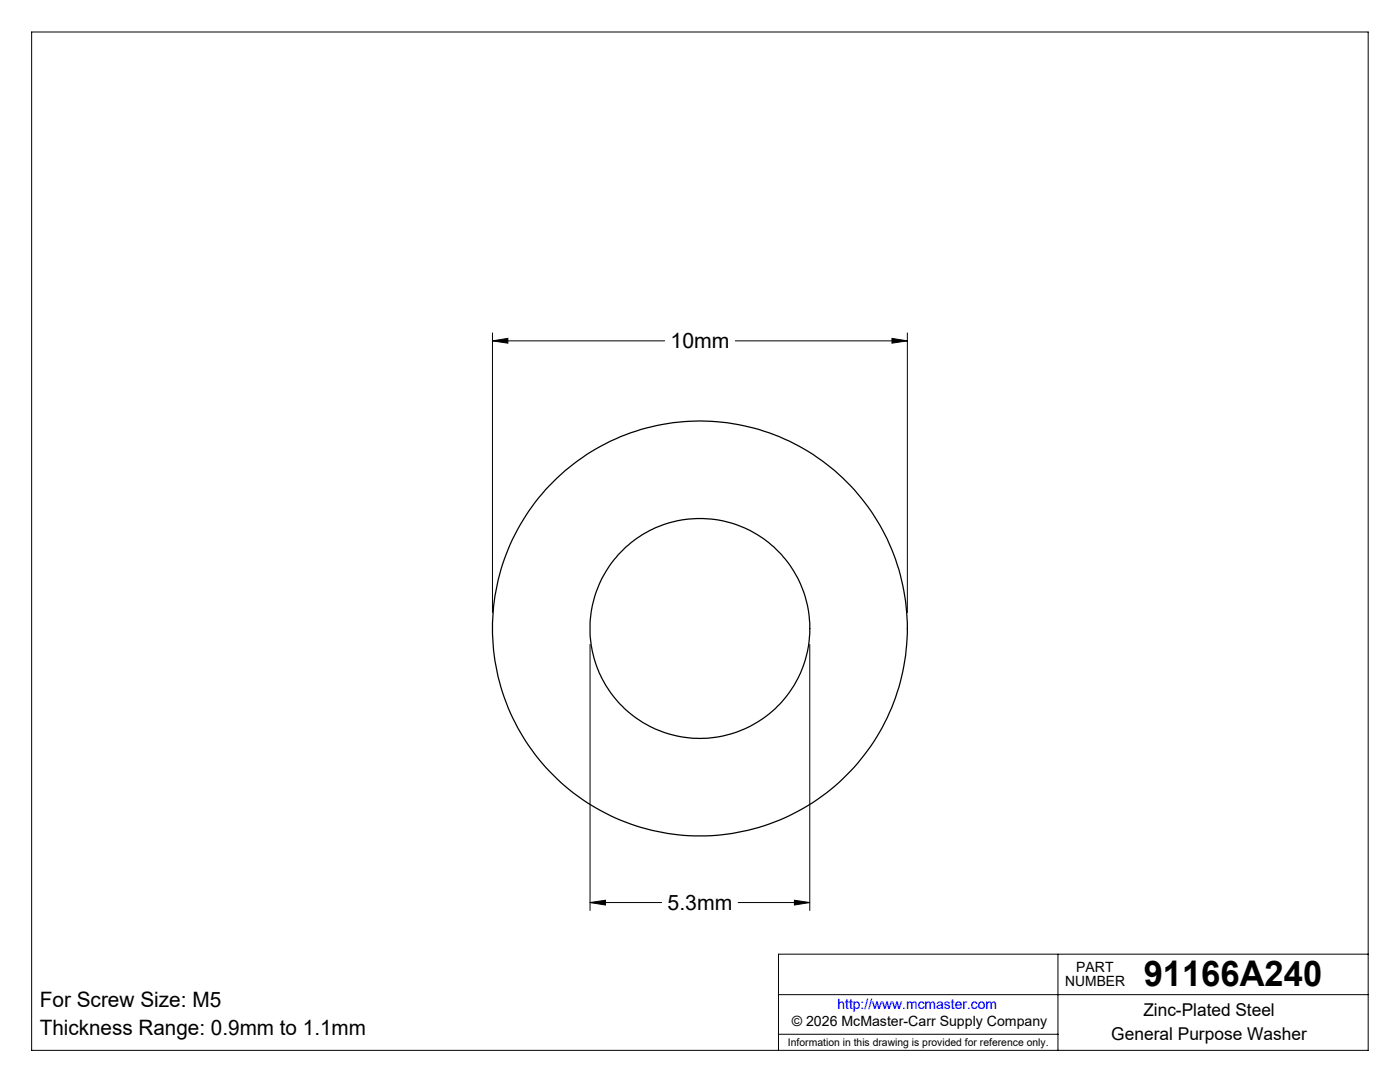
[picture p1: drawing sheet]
<svg xmlns="http://www.w3.org/2000/svg" width="279mm" height="216mm" viewBox="0 0 279 216" stroke-linecap="round" stroke-linejoin="round" font-family="sans-serif">
<g fill="none" stroke="#000" stroke-width=".2">
<path d="M6.3 6.4h266.7v203.2h-266.7zM98.3 68l3.1-.5v1zM98.3 66.4v55.8M98.3 68h34.3M146.8 68h34.3M178 67.5l3.1 .5-3.1 .5zM181.1 66.4v55.8M117.8 128.6v53.1M161.6 128.6v53.1M158.5 179.6l3.1 .5-3.1 .5zM117.8 180.1l3-.5v1zM117.8 180.1h14.2"/>
<path d="M147.3 180.1h14.3M155.4 198.5h117.6M211.1 190.4v19.2M273 190.4h-117.6v19.2M155.4 206.4h55.7"/>
</g>
<g fill="none" stroke="#000" stroke-width=".25">
<circle cx="139.7" cy="125.4" r="21.9"/>
<circle cx="139.7" cy="125.4" r="41.4"/>
</g>
<path d="M98.3 68l3.1-.5v1zM178 67.5l3.1 .5-3.1 .5zM117.8 180.1l3-.5v1zM158.5 179.6l3.1 .5-3.1 .5z" fill="#000"/>
<text font-size="7.1" x="228.2" y="196.8">91166A240</text>
<g font-size="4.2">
<text x="133.8" y="69.4">10mm</text>
<text x="133.2" y="181.5">5.3mm</text>
<text x="7.9" y="200.9">For Screw Size: M5</text>
<text x="7.9" y="206.5">Thickness Range: 0.9mm to 1.1mm</text>
</g>
<g font-size="3.5">
<text x="228.2" y="202.8">Zinc-Plated Steel</text>
<text x="221.8" y="207.5">General Purpose Washer</text>
</g>
<g font-size="2.8">
<text x="212.6" y="196.8">NUMBER</text>
<text x="214.8" y="194">PART</text>
<text x="158" y="204.8">© 2026 McMaster-Carr Supply Company</text>
</g>
<text font-size="2.8" fill="#00f" x="167.1" y="201.4">http://www.mcmaster.com</text>
<text font-size="2.1" x="157.3" y="208.6">Information in this drawing is provided for reference only.</text>
</svg>
